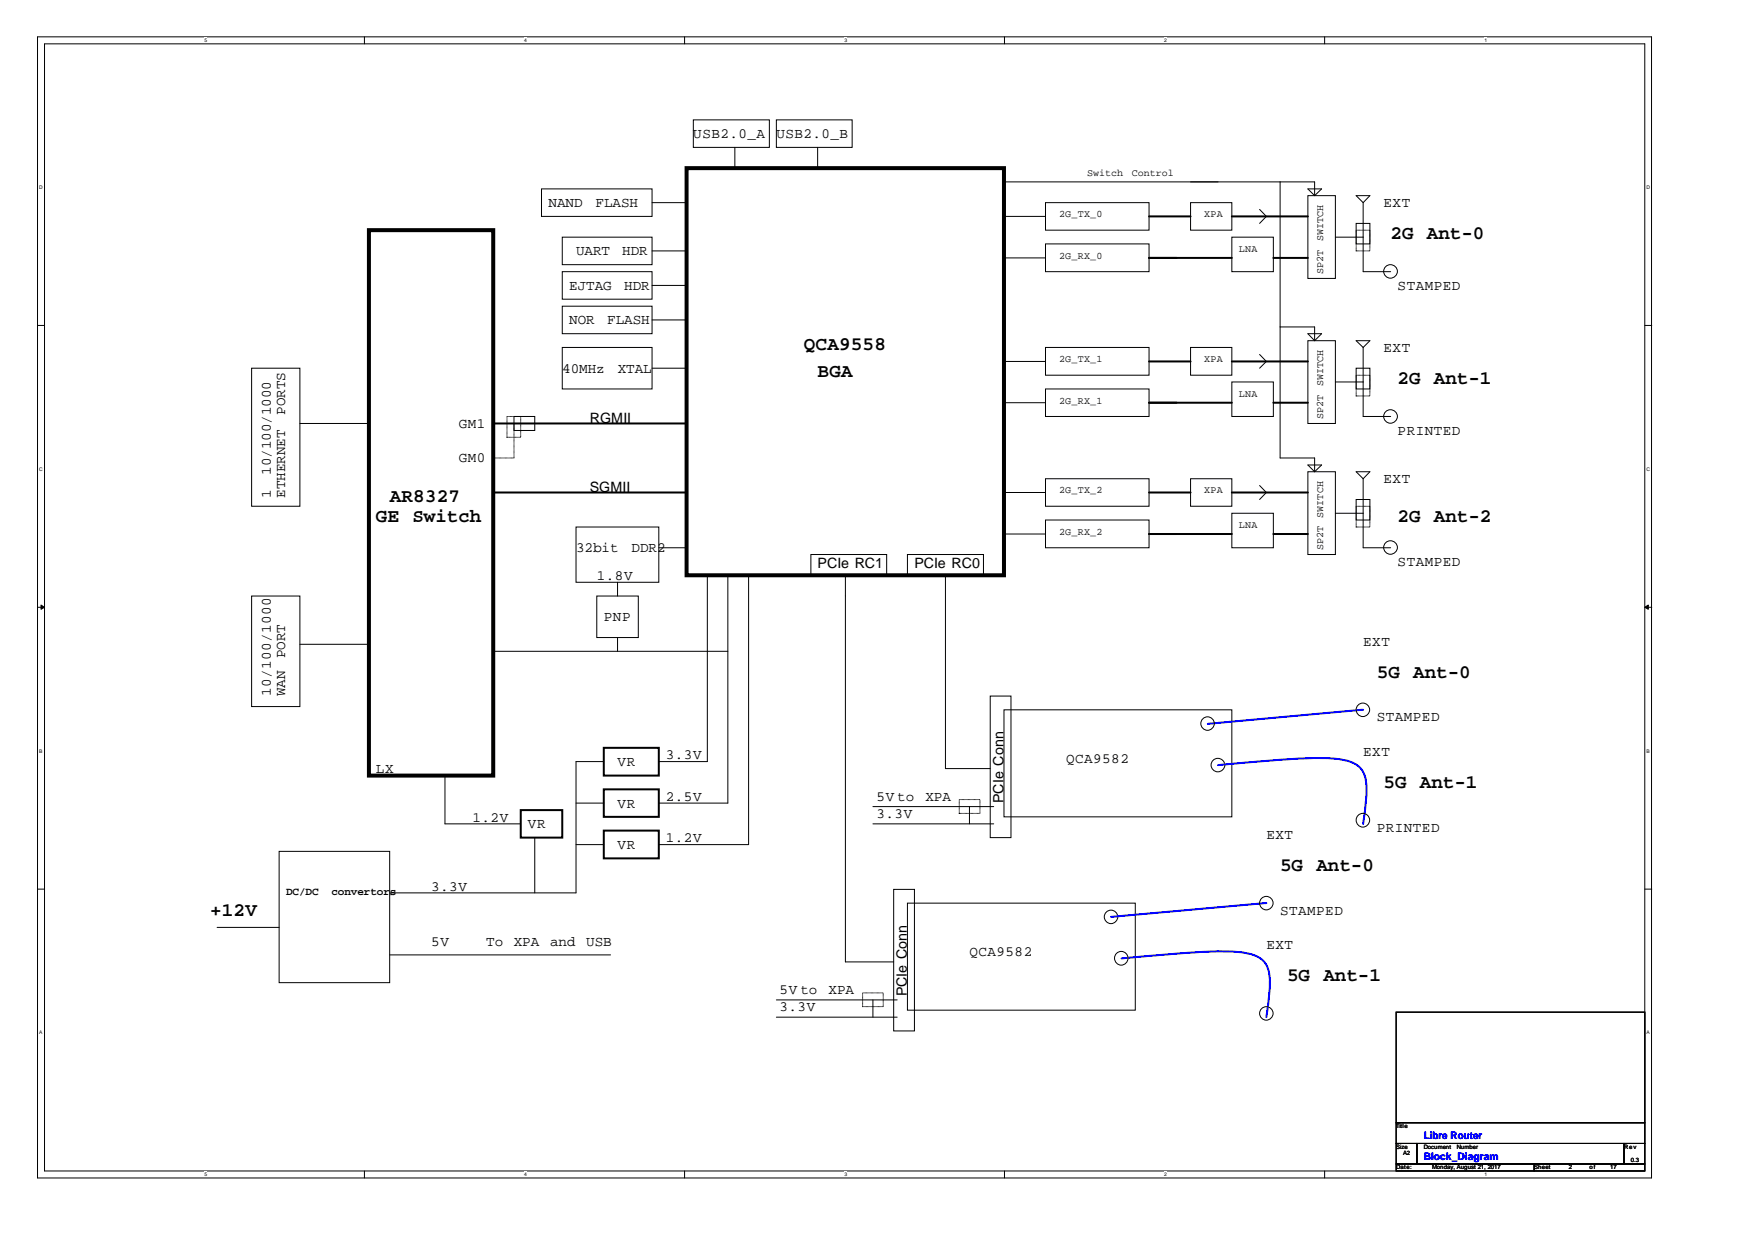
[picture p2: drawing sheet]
<svg xmlns="http://www.w3.org/2000/svg" width="297mm" height="210mm" viewBox="0 0 297 210" stroke-linecap="round" stroke-linejoin="round" font-family="sans-serif">
<path d="M6.3 6.2h273.2v193.2h-273.2zM7.5 7.4h270.9v190.8h-270.9z" fill="none" stroke="#000" stroke-width=".17"/>
<g fill="#fff">
<path d="M34.6 6.3h.5v1h-.5z"/>
<path d="M34.6 198.3h.5v1h-.5z"/>
</g>
<path d="M61.7 6.2v1.2M61.7 198.2v1.2" fill="none" stroke="#000" stroke-width=".17"/>
<g fill="#fff">
<path d="M88.7 6.3h.5v1h-.5z"/>
<path d="M88.7 198.3h.5v1h-.5z"/>
</g>
<path d="M115.9 6.2v1.2M115.9 198.2v1.2" fill="none" stroke="#000" stroke-width=".17"/>
<g fill="#fff">
<path d="M142.9 6.3h.5v1h-.5z"/>
<path d="M142.9 198.3h.5v1h-.5z"/>
</g>
<path d="M170 6.2v1.2M170 198.2v1.2" fill="none" stroke="#000" stroke-width=".17"/>
<g fill="#fff">
<path d="M197.1 6.3h.4v1h-.4z"/>
<path d="M197.1 198.3h.4v1h-.4z"/>
</g>
<path d="M224.2 6.2v1.2M224.2 198.2v1.2" fill="none" stroke="#000" stroke-width=".17"/>
<g fill="#fff">
<path d="M251.2 6.3h.5v1h-.5z"/>
<path d="M251.2 198.3h.5v1h-.5z"/>
<path d="M6.6 31.2h.6v1h-.6z"/>
<path d="M278.7 31.2h.6v1h-.6z"/>
<path d="M6.6 78.9h.6v1h-.6z"/>
<path d="M278.7 78.9h.6v1h-.6z"/>
</g>
<path d="M6.3 55.1h1.2M278.4 55.1h1.2" fill="none" stroke="#000" stroke-width=".17"/>
<g fill="#fff">
<path d="M6.6 126.6h.6v1h-.6z"/>
<path d="M278.7 126.6h.5v1h-.5z"/>
</g>
<path d="M6.3 102.8h1.2M278.4 102.8h1.2" fill="none" stroke="#000" stroke-width=".17"/>
<g fill="#000" stroke="#000" stroke-width=".17">
<path d="M6.9 102.4l.6 .4-.6 .3z" fill-rule="evenodd"/>
<path d="M278.4 102.8l.6-.4v.7z" fill-rule="evenodd"/>
</g>
<g fill="#fff">
<path d="M6.6 174.3h.6v1h-.6z"/>
<path d="M278.7 174.3h.5v1h-.5z"/>
</g>
<g fill="none" stroke="#000" stroke-width=".17">
<path d="M91.7 32h18.7v4.6h-18.7zM110.4 34.3h5.8M117.3 20.3h12.9v4.6h-12.9zM124.4 24.9v3.6M131.4 20.3h12.8v4.6h-12.8zM138.4 24.9v3.6M169.9 30.8h52.6v2.3M169.9 36.6h7.1M177 34.3h17.5v4.7h-17.5zM201.5 34.3h7v4.7h-7zM213.2 35.4l1.1 1.2-1.1 1.2M216.7 30.8v46.7h5.8v2.4"/>
<path d="M221.4 33.1h4.6v14h-4.6zM221.4 32h2.3l-1.2 1.1zM229.5 37.8h2.4v3.5h-2.4zM229.5 39h2.4v3.5h-2.4zM229.5 33.1h2.4l-1.2 1.2zM230.7 34.3v11.7h4.7M95.2 58.8h15.2v7h-15.2zM95.2 46h15.2v4.6h-15.2zM95.2 51.8h15.2v4.7h-15.2zM95.2 40.1h15.2v4.7h-15.2zM110.4 42.5h5.8M110.4 54.2h5.8"/>
<path d="M110.4 48.3h5.8M169.9 43.7h7.1M177 41.3h17.5v4.7h-17.5zM177 58.8h17.5v4.7h-17.5zM201.5 58.8h7v4.7h-7zM208.5 40.1h7v5.9h-7zM216.7 55.3h5.8v2.4M221.4 57.7h4.6v14h-4.6zM221.4 56.5h2.3l-1.2 1.2zM226 40.1h4.7M229.5 57.7h2.4l-1.2 1.1zM230.7 58.8v11.7h4.7"/>
<path d="M42.6 62.3h8.2v23.4h-8.2zM50.8 71.7h11.6M85.8 70.5h2.3v3.5h-2.3zM87 70.5h3.5v2.4h-3.5zM87 71.7v5.8h-3.5M110.4 62.3h5.8M169.9 61.2h7.1M169.9 68.2h7.1M177 65.8h17.5v4.7h-17.5zM208.5 64.7h7v5.8h-7zM213.2 60l1.1 1.2-1.1 1.1M221.4 79.9h4.6v14h-4.6z"/>
<path d="M221.4 78.7h2.3l-1.2 1.2zM226 64.7h4.7M229.5 62.3h2.4v3.5h-2.4zM229.5 63.5h2.4v3.5h-2.4zM229.5 79.9h2.4l-1.2 1.1zM97.5 89.2h14v9.4h-14zM104.5 98.6v2.3M111.5 92.7h4.7M119.7 97.4v31.5h-8.2M123.2 97.4v38.5h-11.7M126.7 97.4v45.6h-15.2M137.2 93.9h12.9v3.5h-12.9z"/>
<path d="M143.1 97.4v65.4h8.2M153.6 93.9h12.9v3.5h-12.9zM160 97.4v32.7h7.6M169.9 83.4h7.1M169.9 90.4h7.1M177 81h17.5v4.7h-17.5zM177 88h17.5v4.7h-17.5zM201.5 81h7v4.7h-7zM208.5 86.9h7v5.8h-7zM213.2 82.2l1.1 1.2-1.1 1.2M226 86.9h4.7M229.5 85.7h2.4v3.5h-2.4z"/>
<path d="M229.5 84.6h2.4v3.4h-2.4zM230.7 81v11.7h4.7M42.6 100.9h8.2v18.7h-8.2zM50.8 109.1h11.6M83.5 110.3h39.7M101 100.9h7v7h-7zM104.5 107.9v2.4M167.6 117.8h3.5v24h-3.5zM75.3 131.3v8.2h12.8M97.5 135.9h4.7M102.2 128.9h-4.7v22.2h-31.5M147.7 139.5h20.5"/>
<path d="M147.7 136.5h20.5M162.3 135.4h3.6v2.3h-3.6zM164.1 136.5v3M169.9 120.2h38.6v18.1h-38.6zM6.3 150.5h1.2M36.7 157h10.5M47.2 144.1h18.8v22.2h-18.8zM90.5 141.8v9.3M97.5 143h4.7M151.3 150.6h3.5v23.9h-3.5zM153.6 152.9h38.6v18.1h-38.6zM278.4 150.5h1.2"/>
<path d="M66 161.6h37.3M131.4 169.3h20.4M131.4 172.2h20.4M146 168.1h3.5v2.3h-3.5zM147.7 169.3v2.9M236.3 171.3h42.1v18.7h-42.1zM236.3 190h42.1v3.6h-42.1zM236.3 193.6h3.5v3.4h-3.5zM236.3 197h23.4v1.2h-23.4zM239.8 193.6h35.1v3.4h-35.1zM259.7 197h18.7v1.2h-18.7zM274.9 193.6h3.5v3.4h-3.5z"/>
<circle cx="235.4" cy="45.9" r="1.15"/>
<circle cx="235.4" cy="70.5" r="1.15"/>
<circle cx="235.4" cy="92.7" r="1.15"/>
<circle cx="204.4" cy="122.5" r="1.14"/>
<circle cx="206.2" cy="129.5" r="1.15"/>
<circle cx="230.7" cy="138.8" r="1.15"/>
<circle cx="230.7" cy="120.2" r="1.14"/>
<circle cx="188" cy="155.2" r="1.14"/>
<circle cx="214.3" cy="152.9" r="1.14"/>
<circle cx="189.8" cy="162.2" r="1.15"/>
<circle cx="214.3" cy="171.5" r="1.14"/>
</g>
<path d="M62.4 39h21.1v92.3h-21.1zM116.2 28.5h53.7v68.9h-53.7z" fill="none" stroke="#000" stroke-width=".68"/>
<g fill="none" stroke="#000" stroke-width=".34">
<path d="M194.5 36.6h7M208.5 36.6h12.9M194.5 43.7h14M215.5 43.7h5.9M83.5 71.7h32.7M194.5 61.2h7M194.5 68.2h14M208.5 61.2h12.9M215.5 68.2h5.9M83.5 83.4h32.7M194.5 83.4h7M194.5 90.4h14"/>
<path d="M208.5 83.4h12.9M215.5 90.4h5.9M88.1 137.1h7.1v4.7h-7.1zM102.2 126.6h9.3v4.7h-9.3zM102.2 133.6h9.3v4.7h-9.3zM102.2 140.6h9.3v4.7h-9.3z"/>
</g>
<path d="M206.2 129.5l10.3-.9a54.6 54.6 0 0 1 10.5 0 4.6 4.6 0 0 1 3.9 2.6 11.3 11.3 0 0 1 .3 4.8l-.5 3.5M230.7 120.2l-26.3 2.3M214.3 152.9l-26.3 2.3M189.8 162.2l10.4-.9a54.6 54.6 0 0 1 10.4 0 4.5 4.5 0 0 1 4 2.6 11.3 11.3 0 0 1 .2 4.8l-.5 3.5" fill="none" stroke="#00f" stroke-width=".34"/>
<g font-size="3.3">
<text x="235.4" y="40.5">2G Ant-0</text>
<text x="136.1" y="59.2">QCA9558</text>
<text x="138.4" y="63.9">BGA</text>
<text x="236.6" y="65">2G Ant-1</text>
<text x="63.6" y="88.4">GE Switch</text>
<text x="66" y="84.9">AR8327</text>
<text x="236.6" y="88.4">2G Ant-2</text>
<text x="233" y="114.7">5G Ant-0</text>
<text x="234.2" y="133.4">5G Ant-1</text>
<text x="216.7" y="147.4">5G Ant-0</text>
<text x="35.6" y="155">+12V</text>
<text x="217.8" y="166.1">5G Ant-1</text>
</g>
<g font-size="2.4">
<text x="117.3" y="23.4">USB2.0_A</text>
<text x="131.4" y="23.4">USB2.0_B</text>
<text x="92.8" y="35.1">NAND</text>
<text x="100.8" y="35.1">FLASH</text>
<text x="234.2" y="35.1">EXT</text>
<text x="97.5" y="43.2">UART</text>
<text x="105.3" y="43.2">HDR</text>
<text x="96.4" y="49.1">EJTAG</text>
<text x="105.7" y="49.1">HDR</text>
<text x="236.6" y="49.1">STAMPED</text>
<text x="96.4" y="54.9">NOR</text>
<text x="102.8" y="54.9">FLASH</text>
<text x="234.2" y="59.6">EXT</text>
<text x="95.2" y="63.1">40MHz</text>
<text x="104.6" y="63.1">XTAL</text>
<text x="48.3" y="70.2" transform="rotate(-90 48.3 70.2)">PORTS</text>
<text x="99.8" y="71.6">RGMII</text>
<text x="77.6" y="72.4">GM1</text>
<text x="236.6" y="73.6">PRINTED</text>
<text x="45.8" y="80.4" transform="rotate(-90 45.8 80.4)">10/100/1000</text>
<text x="77.6" y="78.3">GM0</text>
<text x="99.8" y="83.2">SGMII</text>
<text x="234.2" y="81.8">EXT</text>
<text x="45.8" y="84.3" transform="rotate(-90 45.8 84.3)">1</text>
<text x="48.3" y="84.3" transform="rotate(-90 48.3 84.3)">ETHERNET</text>
<text x="97.5" y="93.5">32bit</text>
<text x="106.9" y="93.5">DDR2</text>
<text x="236.6" y="95.8">STAMPED</text>
<text x="101" y="98.2">1.8V</text>
<text x="138.4" y="96.1">PCIe RC1</text>
<text x="154.8" y="96.1">PCIe RC0</text>
<text x="102.2" y="105.2">PNP</text>
<text x="48.3" y="111.4" transform="rotate(-90 48.3 111.4)">PORT</text>
<text x="230.7" y="109.3">EXT</text>
<text x="45.8" y="117.8" transform="rotate(-90 45.8 117.8)">10/100/1000</text>
<text x="48.3" y="117.8" transform="rotate(-90 48.3 117.8)">WAN</text>
<text x="233" y="122.1">STAMPED</text>
<text x="63.6" y="130.9">LX</text>
<text x="104.5" y="129.7">VR</text>
<text x="112.7" y="128.5">3.3V</text>
<text x="180.5" y="129.1">QCA9582</text>
<text x="230.7" y="127.9">EXT</text>
<text x="104.5" y="136.7">VR</text>
<text x="112.7" y="135.6">2.5V</text>
<text x="148.3" y="135.6">5V to</text>
<text x="156.6" y="135.6">XPA</text>
<text x="169.8" y="135.9" transform="rotate(-90 169.8 135.9)">PCIe Conn</text>
<text x="80" y="139.1">1.2V</text>
<text x="89.3" y="140.2">VR</text>
<text x="104.5" y="143.7">VR</text>
<text x="112.7" y="142.6">1.2V</text>
<text x="148.3" y="138.5">3.3V</text>
<text x="214.3" y="142">EXT</text>
<text x="233" y="140.8">PRINTED</text>
<text x="73" y="150.8">3.3V</text>
<text x="216.7" y="154.8">STAMPED</text>
<text x="73" y="160.1">5V</text>
<text x="82.3" y="160.1">To</text>
<text x="87" y="160.1">XPA</text>
<text x="93.1" y="160.1">and</text>
<text x="99.2" y="160.1">USB</text>
<text x="164.1" y="161.9">QCA9582</text>
<text x="214.3" y="160.7">EXT</text>
<text x="132" y="171.2">3.3V</text>
<text x="132" y="168.3">5V to</text>
<text x="140.3" y="168.3">XPA</text>
<text x="153.5" y="168.7" transform="rotate(-90 153.5 168.7)">PCIe Conn</text>
</g>
<g font-size="1.9">
<text x="48.4" y="151.5">DC/DC</text>
<text x="56.1" y="151.5">convertors</text>
</g>
<g font-size="1.7">
<text x="184" y="29.8">Switch</text>
<text x="191.6" y="29.8">Control</text>
<text x="179.3" y="36.8">2G_TX_0</text>
<text x="203.8" y="36.8">XPA</text>
<text x="223.9" y="40.9" transform="rotate(-90 223.9 40.9)">SWITCH</text>
<text x="179.3" y="43.8">2G_RX_0</text>
<text x="209.7" y="42.6">LNA</text>
<text x="223.9" y="46.3" transform="rotate(-90 223.9 46.3)">SP2T</text>
<text x="179.3" y="61.3">2G_TX_1</text>
<text x="203.8" y="61.3">XPA</text>
<text x="223.9" y="65.4" transform="rotate(-90 223.9 65.4)">SWITCH</text>
<text x="179.3" y="68.3">2G_RX_1</text>
<text x="209.7" y="67.2">LNA</text>
<text x="223.9" y="70.9" transform="rotate(-90 223.9 70.9)">SP2T</text>
<text x="179.3" y="83.5">2G_TX_2</text>
<text x="203.8" y="83.5">XPA</text>
<text x="209.7" y="89.3">LNA</text>
<text x="223.9" y="87.6" transform="rotate(-90 223.9 87.6)">SWITCH</text>
<text x="179.3" y="90.5">2G_RX_2</text>
<text x="223.9" y="93.1" transform="rotate(-90 223.9 93.1)">SP2T</text>
</g>
<g font-size="1.7" fill="#00f">
<text x="241" y="196.3">Block_Diagram</text>
<text x="241" y="192.8">Libre Router</text>
</g>
<g font-size="1">
<text x="236.3" y="190.9">Title</text>
<text x="236.3" y="194.5">Size</text>
<text x="236.3" y="197.9">Date:</text>
<text x="237.5" y="195.6">A2</text>
<text x="241" y="194.5">Document</text>
<text x="242.4" y="197.9">Monday, August 21, 2017</text>
<text x="246.5" y="194.5">Number</text>
<text x="259.7" y="197.9">Sheet</text>
<text x="265.5" y="197.9">2</text>
<text x="269" y="197.9">of</text>
<text x="272.5" y="197.9">17</text>
<text x="274.9" y="194.5">Rev</text>
<text x="276" y="196.8">0.3</text>
</g>
<g font-size=".8">
<text x="34.6" y="7.1">5</text>
<text x="88.7" y="7.1">4</text>
<text x="142.9" y="7.1">3</text>
<text x="197.1" y="7.1">2</text>
<text x="251.2" y="7.1">1</text>
<text x="6.6" y="32">D</text>
<text x="278.7" y="32">D</text>
<text x="6.6" y="79.7">C</text>
<text x="278.7" y="79.7">C</text>
<text x="6.6" y="127.4">B</text>
<text x="278.7" y="127.4">B</text>
<text x="6.6" y="175.1">A</text>
<text x="278.7" y="175.1">A</text>
<text x="34.6" y="199.1">5</text>
<text x="88.7" y="199.1">4</text>
<text x="142.9" y="199.1">3</text>
<text x="197.1" y="199.1">2</text>
<text x="251.2" y="199.1">1</text>
</g>
</svg>
